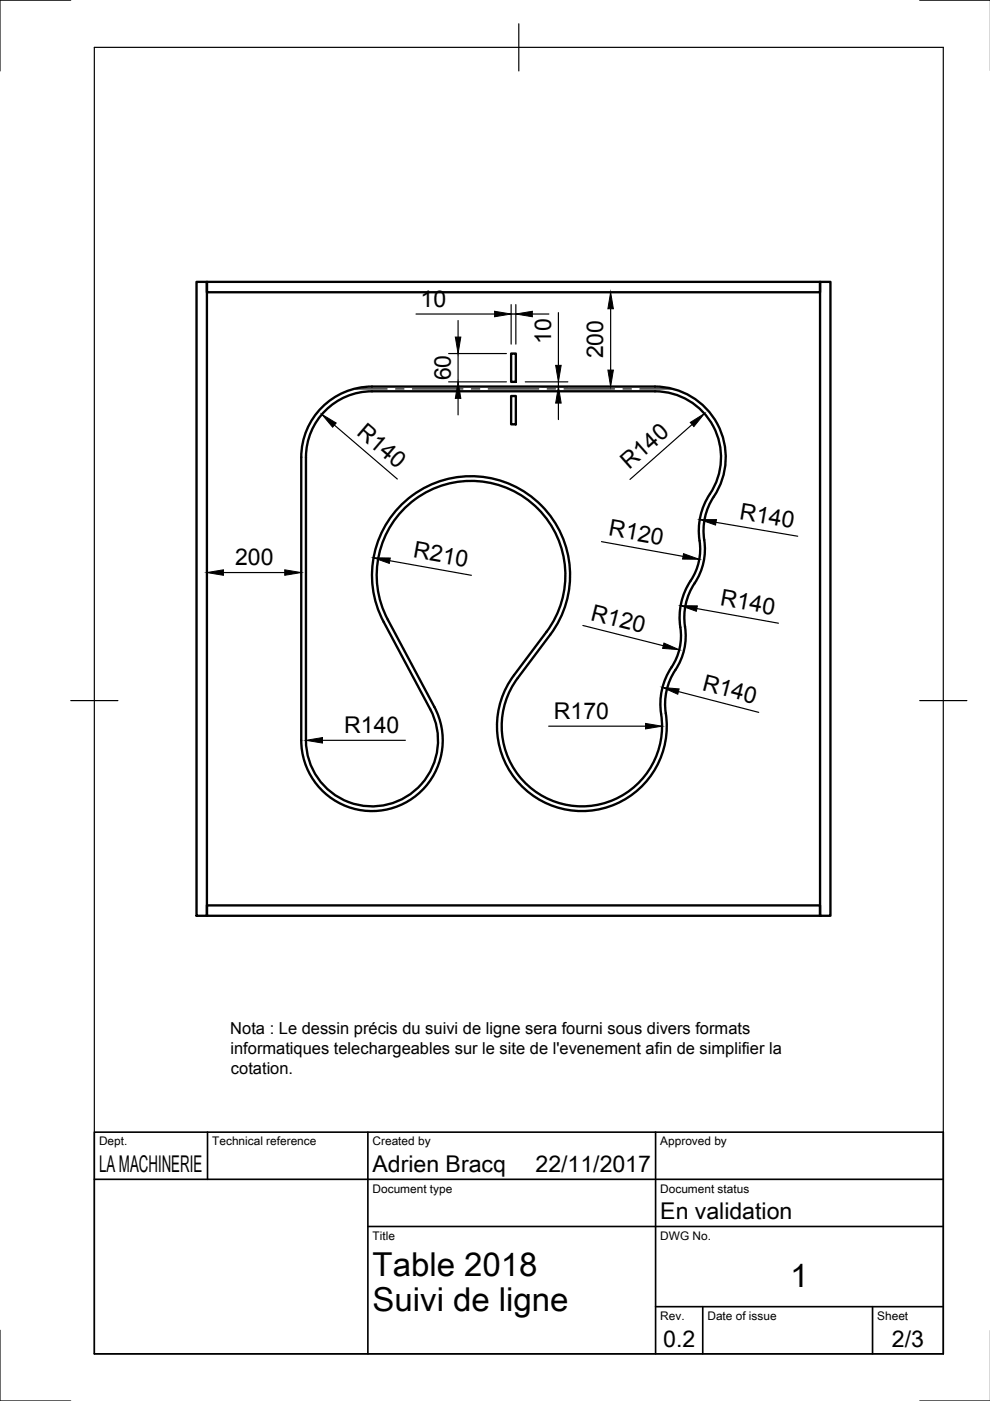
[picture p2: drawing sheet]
<svg xmlns="http://www.w3.org/2000/svg" width="210mm" height="297mm" viewBox="0 0 210 297" stroke-linecap="round" stroke-linejoin="round" font-family="sans-serif">
<!-- layer: Visible -->
<path d="M41.7 59.8h2.2v2.2h130v-2.2h-130v134.4h-2.2zM173.9 59.8h2.2v134.4h-2.2zM108.4 75h1v6h-1zM68.5 87.6a14 14 0 0 1 10.4-4.6h60a14.1 14.1 0 0 1 12.6 7.8 14.1 14.1 0 0 1-1.5 14.8 14.5 14.5 0 0 0-1.6 9.9 12.6 12.6 0 0 1-2.5 8.5 14.5 14.5 0 0 0-1.5 9.9 12.6 12.6 0 0 1-2.6 8.5 15 15 0 0 0-1.5 10.5 17 17 0 0 1-21.8 17.3 17 17 0 0 1-8.7-26.4l6.9-9.2a21 21 0 0 0-15.2-33.6 21 21 0 0 0-20.2 30.8l9.9 18.6a14 14 0 0 1-8.9 20.1 14 14 0 0 1-17.4-13.5v-60a13.9 13.9 0 0 1 3.6-9.4zM108.4 84h1v6h-1zM82.2 131.4a20 20 0 0 1 19.2-29.4 20 20 0 0 1 14.5 32l-6.9 9.2a18 18 0 0 0 10.5 28.3 18 18 0 0 0 21.6-21.2 13.6 13.6 0 0 1 2.6-9.1 13.6 13.6 0 0 0 1.4-9.3 13.6 13.6 0 0 1 2.7-9.1 13.6 13.6 0 0 0 1.4-9.3 13.8 13.8 0 0 1 2.8-9.3 15 15 0 0 0-13.1-22.2h-60a15 15 0 0 0-15 15v60a15 15 0 0 0 18.6 14.5 15 15 0 0 0 9.6-21.6l-9.9-18.5M43.9 192h130v2.2h-130z" fill="none" stroke="#000" stroke-width=".5"/>
<!-- layer: Border -->
<path d="M15 0h-15v15M20 10h180v277h-180zM110 5v10M195 0h15M15 148.5h10M195 148.5h10M0 282v15h15M195 297h15" fill="none" stroke="#000" stroke-width=".25"/>
<!-- layer: TitleBlock -->
<path d="M20 240h180v47h-180zM20 250h180M44 240v10M78 240v47M139 240v47M78 260h122M139 277h61M149 277v10M185 277v10" fill="none" stroke="#000" stroke-width=".35"/>
<!-- layer: Dimensions -->
<g fill="none" stroke="#000" stroke-width=".25">
<path d="M88.2 66.6h16.7M95.1 75h12.3M97.1 68v3.5M97.1 75v6M108.4 64.6v8.4M108.4 66.6h1M109.4 64.6v8.4M112.9 66.6h3.5M118.4 66.3v11.2M129.5 65.5v13M70.9 90.1l13.3 11.5M95.1 81h12.3"/>
<path d="M97.1 84.5v3.5M111.4 81h9M115 82h5.4M118.4 81v1M118.4 85.5v3.5M146.7 90l-13.1 11.7M82.6 118.9l17.3 3.1M127.5 114.8l17.3 3.2M151.8 110.7l17.3 3M47.4 121.4h13M123.6 132.6l17 4.3M147.8 129l17.3 3.1"/>
<path d="M68.4 157h17.5M116.3 154h20.6M143.8 146.6l17.1 4.4"/>
</g>
<g fill="#000" stroke="#000" stroke-width=".21">
<path d="M96.5 71.5h1.2l-.6 3.5zM104.9 66l3.5 .6-3.5 .6zM109.4 66.6l3.5-.6v1.2zM117.8 77.5h1.2l-.6 3.5zM128.9 78.5h1.2l-.6 3.5zM129.5 62l.6 3.5h-1.2zM68.2 87.9l3.1 1.8-.8 .9zM97.1 81l.6 3.5h-1.2zM118.4 82l.6 3.5h-1.2zM146.3 89.6l3.1-1.9-2.3 2.7zM79.2 118.3h3.5l-.2 1.2zM144.9 117.4l3.4 1.2-3.6-.1z"/>
<path d="M148.4 110.2h3.5l-.2 1.1zM43.9 121.4l3.5-.6v1.2zM60.4 120.8l3.5 .6-3.5 .6zM140.8 136.3l3.2 1.5-3.5-.3zM144.3 128.4l3.6 .1-.3 1.1zM64.9 157l3.5-.6v1.1zM136.9 153.4l3.5 .6-3.5 .5zM140.5 145.8l3.5 .3-.3 1.1z"/>
</g>
<!-- layer: Center Lines -->
<path d="M75.4 82.5h6.7M83.9 82.5h1.8M87.4 82.5h10.8M99.9 82.5h1.8M103.5 82.5h10.7M116 82.5h1.8M119.6 82.5h10.7M132.1 82.5h1.8M135.7 82.5h6.7" fill="none" stroke="#000" stroke-width=".25"/>
<g font-size="7">
<text x="79" y="270.5">Table 2018</text>
<text x="167.6" y="272.9">1</text>
<text x="79" y="278">Suivi de ligne</text>
</g>
<g font-size="4.9">
<text x="89.2" y="65">10</text>
<text x="116.8" y="73" transform="rotate(-90 116.8 73)">10</text>
<text x="127.9" y="76" transform="rotate(-90 127.9 76)">200</text>
<text x="95.6" y="80.6" transform="rotate(-90 95.6 80.6)">60</text>
<text x="75.4" y="92" transform="rotate(41 75.4 92)">R140</text>
<text x="133.4" y="99.8" transform="rotate(-41 133.4 99.8)">R140</text>
<text x="128.9" y="113.5" transform="rotate(10 128.9 113.5)">R120</text>
<text x="156.6" y="110" transform="rotate(10 156.6 110)">R140</text>
<text x="49.9" y="119.8">200</text>
<text x="87.5" y="118.2" transform="rotate(10 87.5 118.2)">R210</text>
<text x="125" y="131.4" transform="rotate(14 125 131.4)">R120</text>
<text x="152.6" y="128.3" transform="rotate(10 152.6 128.3)">R140</text>
<text x="148.7" y="146.3" transform="rotate(15 148.7 146.3)">R140</text>
<text x="73" y="155.4">R140</text>
<text x="117.5" y="152.4">R170</text>
<text x="21" y="248.5">LA MACHINERIE</text>
<text x="79" y="248.5">Adrien Bracq</text>
<text x="113.6" y="248.5">22/11/2017</text>
<text x="140" y="258.5">En validation</text>
<text x="140.6" y="285.7">0.2</text>
<text x="189.1" y="285.6">2/3</text>
</g>
<g font-size="3.5">
<text x="48.8" y="219.3">Nota : Le dessin précis du suivi de ligne sera fourni sous divers formats</text>
<text x="48.9" y="223.5">informatiques telechargeables sur le site de l'evenement afin de simplifier la</text>
<text x="49" y="227.7">cotation.</text>
</g>
<g font-size="2.5">
<text x="21" y="242.8">Dept.</text>
<text x="45" y="242.8">Technical reference</text>
<text x="79" y="242.8">Created by</text>
<text x="140" y="242.8">Approved by</text>
<text x="79" y="252.8">Document type</text>
<text x="140" y="252.8">Document status</text>
<text x="79" y="262.8">Title</text>
<text x="140" y="262.8">DWG No.</text>
<text x="140" y="279.8">Rev.</text>
<text x="150" y="279.8">Date of issue</text>
<text x="186" y="279.8">Sheet</text>
</g>
</svg>
